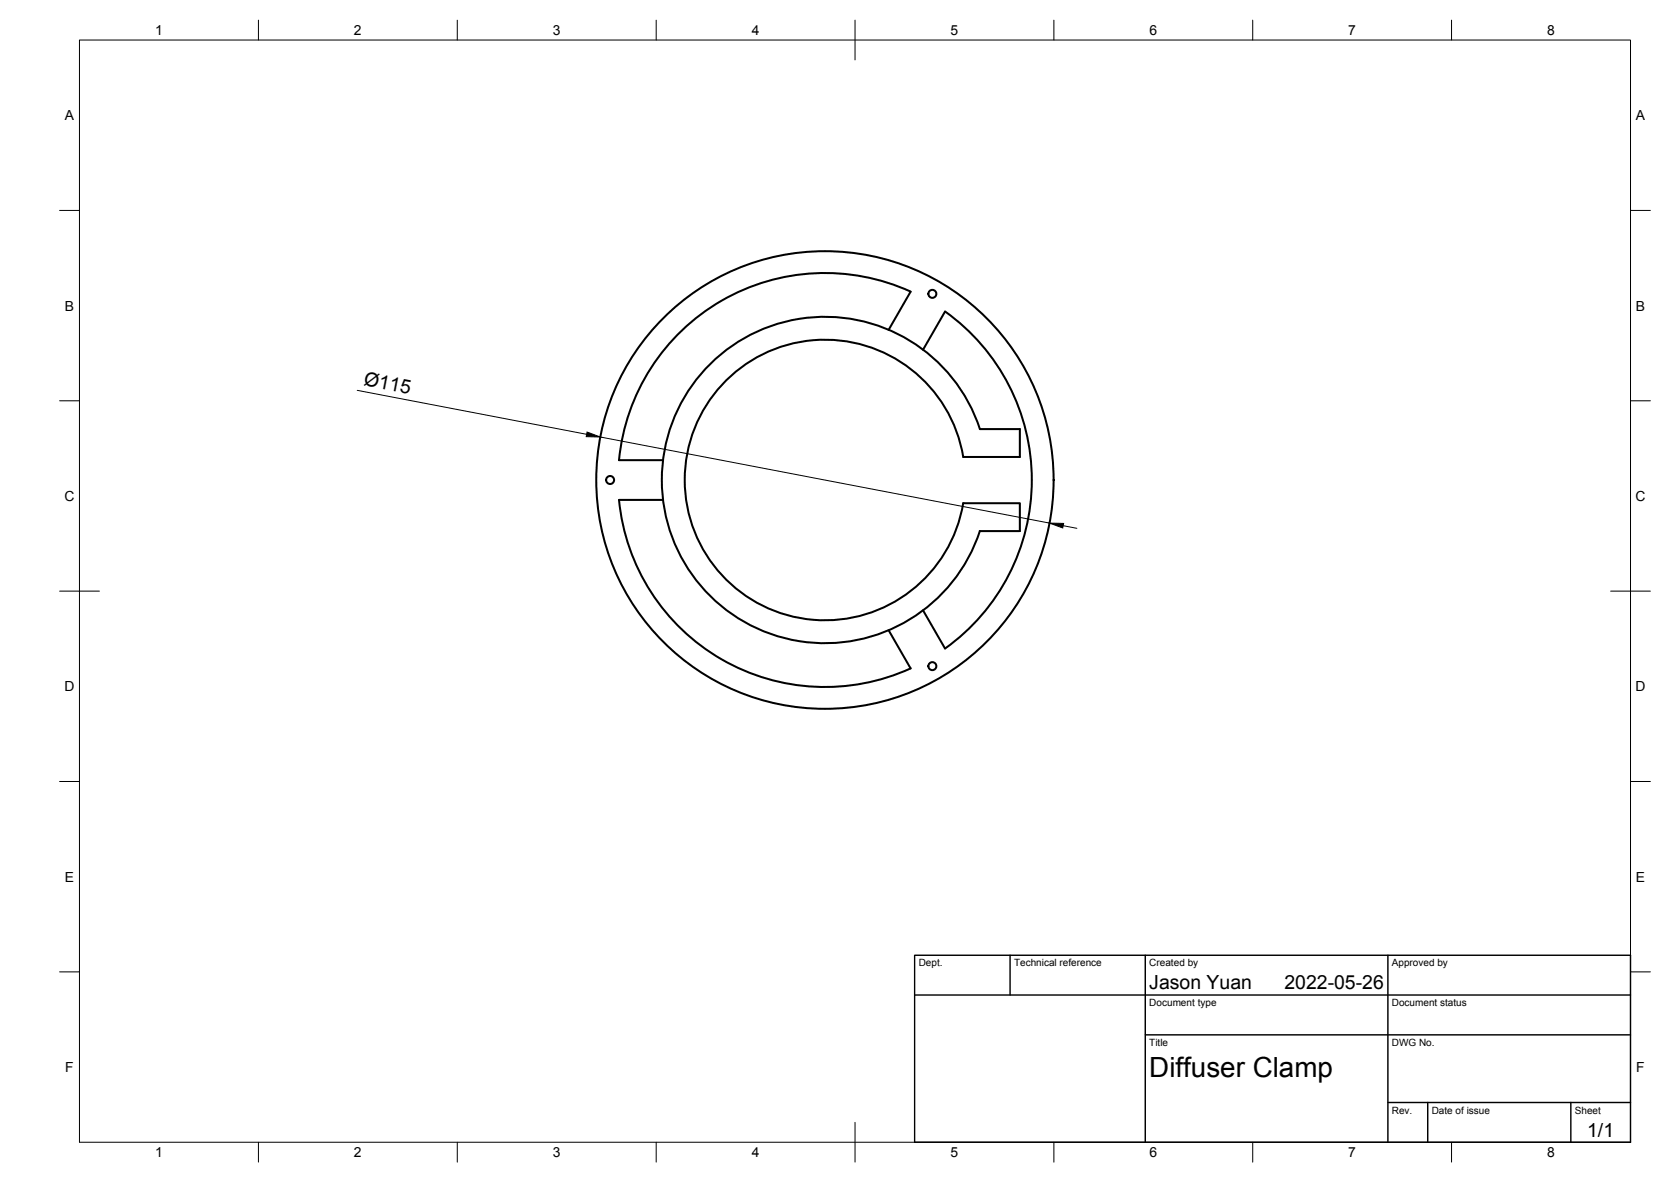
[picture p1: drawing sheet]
<svg xmlns="http://www.w3.org/2000/svg" width="420mm" height="297mm" viewBox="0 0 420 297" stroke-linecap="round" stroke-linejoin="round" font-family="sans-serif">
<!-- layer: Visible -->
<g fill="none" stroke="#000" stroke-width=".51">
<path d="M229 73.3l-5.6 9.6M229 73.3a52 52 0 0 0-73.4 42.3M237.6 78.3l-5.5 9.6M237.6 78.3a52 52 0 0 1 0 84.7M155.6 115.6h11.1M246.4 107.8h10v7h-14.2a35.3 35.3 0 0 0-54.1-23.7 35.3 35.3 0 0 0 0 59 35.3 35.3 0 0 0 54.1-23.7M246.4 107.8a41 41 0 0 0-63.1-20.4 41 41 0 0 0-.1 66.3 41 41 0 0 0 63.2-20.2h10v-7h-14.2M166.7 125.6h-11.1a52 52 0 0 0 73.4 42.4M223.4 158.4l5.6 9.6M232.1 153.4l5.5 9.6"/>
<circle cx="234.4" cy="73.8" r="1.01"/>
<circle cx="153.4" cy="120.6" r="1.01"/>
<circle cx="207.4" cy="120.6" r="57.5"/>
<circle cx="234.4" cy="167.4" r="1.01"/>
</g>
<!-- layer: Border -->
<g fill="none" stroke="#000" stroke-width=".25">
<path d="M20 10.1h390v276.9h-390zM65 5.1v5M115 5.1v5M165 5.1v5M215 5.1v10M265 5.1v5M315 5.1v5M365 5.1v5M15 52.9h5M410 52.9h5M15 100.7h5M410 100.7h5"/>
<path d="M15 148.6h10M405 148.6h10M15 196.4h5M410 196.4h5M15 244.2h5M410 244.2h5M65 287v5M115 287v5M165 287v5M215 282.1v9.9M265 287v5M315 287v5"/>
<path d="M365 287v5"/>
</g>
<!-- layer: TitleBlock -->
<path d="M230 240.1h180v46.9h-180zM230 250h180M254 240.1v9.9M288 240.1v46.9M349 240.1v46.9M288 260.1h122M349 277.1h61M359 277.1v9.9M395 277.1v9.9" fill="none" stroke="#000" stroke-width=".36"/>
<!-- layer: Dimensions -->
<path d="M89.8 98.1l57.7 11M150.9 109.8l113 21.7M267.3 132.1l3.5 .7" fill="none" stroke="#000" stroke-width=".25"/>
<path d="M147.6 108.6l3.3 1.2-3.5-.1zM263.9 131.5h3.5l-.2 1.2z" fill="#000" stroke="#000" stroke-width=".25"/>
<text font-size="7" x="289" y="270.6">Diffuser Clamp</text>
<g font-size="4.9">
<text x="91.3" y="96.8" transform="rotate(11 91.3 96.8)">Ø115</text>
<text x="289" y="248.5">Jason Yuan</text>
<text x="323" y="248.5">2022-05-26</text>
<text x="399.1" y="285.7">1/1</text>
</g>
<g font-size="3.5">
<text x="39" y="8.8">1</text>
<text x="89" y="8.8">2</text>
<text x="139" y="8.8">3</text>
<text x="189" y="8.8">4</text>
<text x="239" y="8.8">5</text>
<text x="289" y="8.8">6</text>
<text x="339" y="8.8">7</text>
<text x="389" y="8.8">8</text>
<text x="16.3" y="30.2">A</text>
<text x="411.3" y="30.2">A</text>
<text x="16.3" y="78">B</text>
<text x="411.3" y="78">B</text>
<text x="16.2" y="125.9">C</text>
<text x="411.2" y="125.9">C</text>
<text x="16.2" y="173.7">D</text>
<text x="411.2" y="173.7">D</text>
<text x="16.3" y="221.6">E</text>
<text x="411.3" y="221.6">E</text>
<text x="16.4" y="269.4">F</text>
<text x="411.4" y="269.4">F</text>
<text x="39" y="290.8">1</text>
<text x="89" y="290.8">2</text>
<text x="139" y="290.8">3</text>
<text x="189" y="290.8">4</text>
<text x="239" y="290.8">5</text>
<text x="289" y="290.8">6</text>
<text x="339" y="290.8">7</text>
<text x="389" y="290.8">8</text>
</g>
<g font-size="2.5">
<text x="231" y="242.9">Dept.</text>
<text x="255" y="242.9">Technical reference</text>
<text x="289" y="242.9">Created by</text>
<text x="350" y="242.9">Approved by</text>
<text x="289" y="252.8">Document type</text>
<text x="350" y="252.8">Document status</text>
<text x="289" y="262.9">Title</text>
<text x="350" y="262.9">DWG No.</text>
<text x="350" y="279.9">Rev.</text>
<text x="360" y="279.9">Date of issue</text>
<text x="396" y="279.9">Sheet</text>
</g>
</svg>
